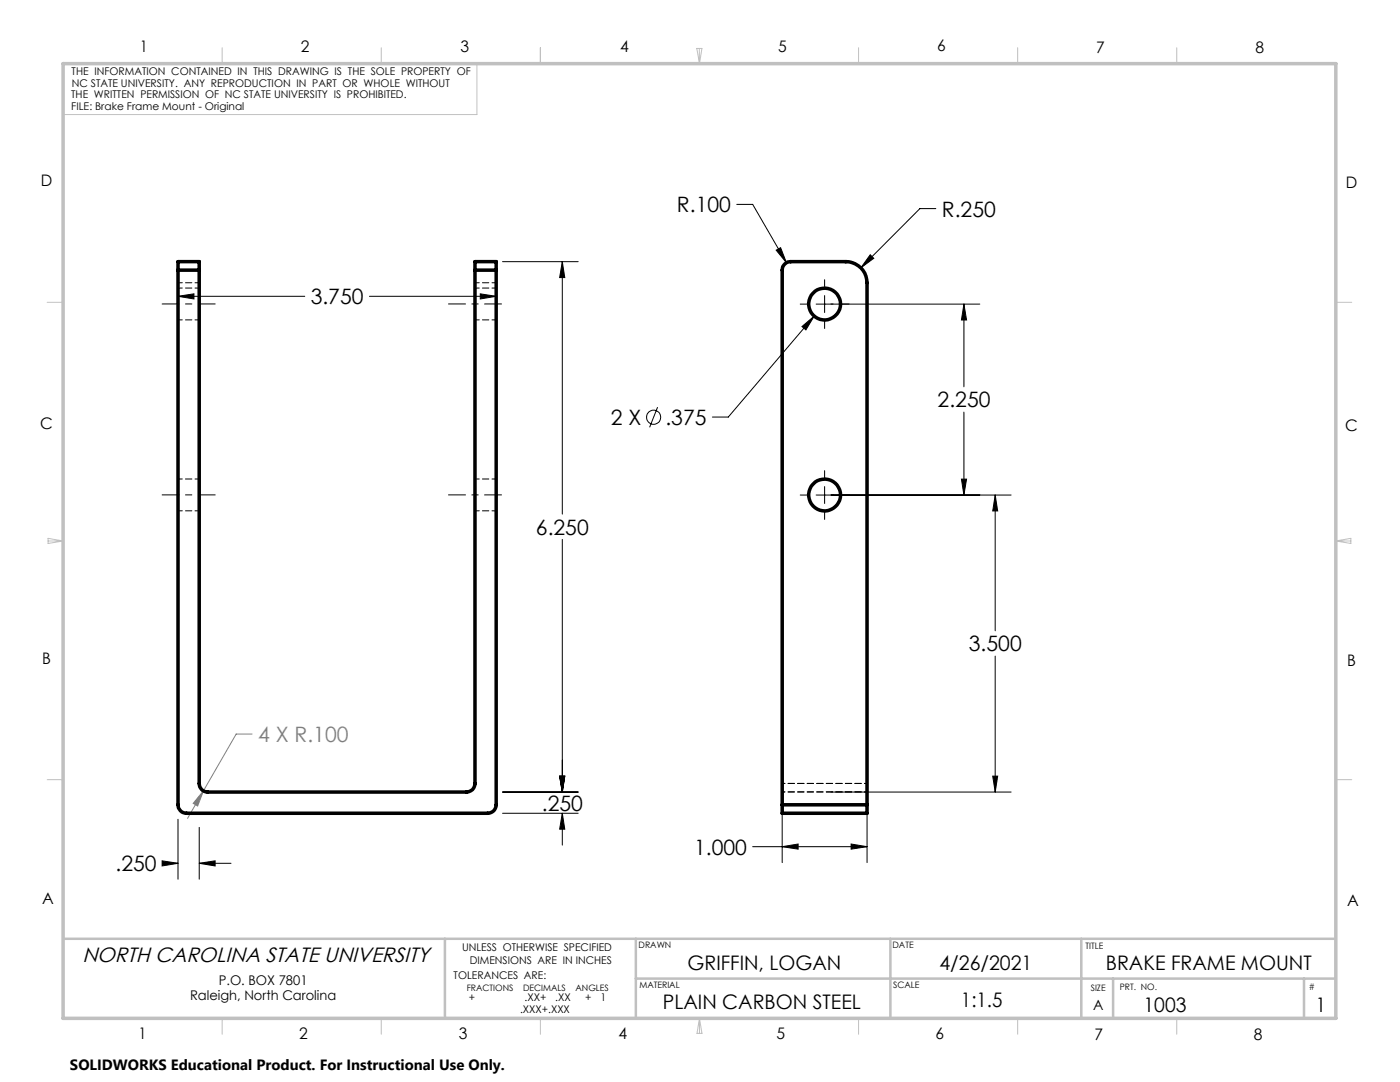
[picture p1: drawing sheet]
<svg xmlns="http://www.w3.org/2000/svg" width="279mm" height="216mm" viewBox="0 0 279 216" stroke-linecap="round" stroke-linejoin="round" font-family="sans-serif">
<g fill="none" stroke="#000" stroke-width=".2">
<path d="M35.5 59.1l3.2-.5v1.1zM35.5 56v10.4M35.5 59.1h25.3M73.7 59.1h25.3M95.8 58.6l3.2 .5-3.2 .6zM99 56v10.8M100.3 52.2h15.1M112.2 52.2l.5 3.2h-1zM112.2 52.2v50.4M147 40.8h3.2l6.8 11.6M154.9 49.9l.9-.5 1.2 3zM164.6 55.8v1.5"/>
<path d="M164.6 59v3.4M173.7 50.8l.7 .7-2.6 1.9zM186.8 41.6h-3.2l-11.8 11.8M159.7 60.7h1.5M160.1 65.2l2.4-2.1-1.7 2.7zM162.5 63.1l-17.2 20.1h-3.1M164.6 64.1v1.4M192.4 60.7l.5 3.2h-1zM192.4 60.7v16.5M195.5 60.7h-32.6M131.2 81.2l-1.6 4.1M159.7 98.8h1.5"/>
<path d="M164.6 93.9v1.5M164.6 97.1v3.4M191.9 95.6h1l-.5 3.2zM192.4 82.2v16.6M198.6 98.8l.5 3.2h-1zM198.6 98.8v27.1M201.8 98.8h-38.9M112.2 107.6v50.4M164.6 102.2v1.4M198.6 130.9v27.1M100.3 158h15.1M111.7 154.9h1l-.5 3.1z"/>
<path d="M156.1 159.3v12.8M165.8 158h36M173 159.3v12.8M198.1 154.9h1l-.5 3.1zM32.3 171.8l3.2 .5-3.2 .5zM32.4 172.3h3.1M35.5 163.5v11.9M39.8 172.3l3.1-.5v1zM39.8 165.1v10.3M39.8 172.3h6.3M100.3 162.3h15.1M112.2 162.3l.5 3.2h-1z"/>
<path d="M112.2 162.3v6.3M150.2 168.9h22.8M156.1 168.9l3.2-.5v1zM169.9 168.4l3.1 .5-3.1 .5z"/>
<circle cx="130.5" cy="83.3" r="1.41"/>
</g>
<path d="M40.6 157.8l-1.2 3-.8-.5zM40.6 157.8l-3.2 5.5M50.3 146.5h-3.2l-6.5 11.3" fill="none" stroke="#808080" stroke-width=".2"/>
<path d="M42.9 60.7h-10.5M100.1 60.7h-10.6M32.4 98.8h10.5M100.1 98.8h-10.6" fill="none" stroke="#000" stroke-width=".2" stroke-dasharray="15.2 1.3 1.3 1.3" stroke-dashoffset="11.9"/>
<g fill="none" stroke="#c0c0c0" stroke-width=".2">
<path d="M44.3 9.5v3.2M76.1 9.5v3.2M95.2 12.7v10.2h-82.6M107.8 9.5v3.2M139.1 9.7h1l-.5 3zM139.6 9.7v3M171.3 9.5v3.2M203.1 9.5v3.2M234.8 9.5v3.2M9.4 60.3h3.2M266.6 60.3h3.2M9.6 108h3"/>
<path d="M9.6 107.4l3 .6-3 .4zM266.6 108h3M266.6 108l3-.6v1zM9.4 155.6h3.2M266.6 155.6h3.2M44.3 203.2v3.2M76.1 203.2v3.2M107.8 203.2v3.2M139.6 203.2v3M139.6 203.2l.5 3h-1zM171.3 203.2v3.2M203.1 203.2v3.2"/>
<path d="M234.8 203.2v3.2"/>
</g>
<path d="M12.6 187.3h254M88.8 187.3v15.9M126.9 187.3v15.9M126.9 195.3h139.7M177.7 187.3v15.9M215.8 187.3v15.9M222.1 195.3v7.9M260.2 195.3v7.9" fill="none" stroke="#c0c0c0" stroke-width=".5"/>
<path d="M12.6 12.7h254v190.5h-254z" fill="none" stroke="#c0c0c0" stroke-width=".7"/>
<path d="M95.8 58.6l3.2 .5-3.2 .6zM35.5 59.1l3.2-.5v1.1zM111.7 154.9h1l-.5 3.1zM112.2 162.3l.5 3.2h-1zM32.3 171.8l3.2 .5-3.2 .5zM39.8 172.3l3.1-.5v1zM111.7 154.9h1l-.5 3.1zM112.2 52.2l.5 3.2h-1zM156.1 168.9l3.2-.5v1zM169.9 168.4l3.1 .5-3.1 .5zM173.7 50.8l-1.9 2.6 2.6-1.9zM154.9 49.9l2.1 2.5-1.2-3zM160.1 65.2l.7 .6 1.7-2.7zM192.4 60.7l.5 3.2h-1zM191.9 95.6h1l-.5 3.2zM198.6 98.8l.5 3.2h-1zM198.1 154.9h1l-.5 3.1z" fill="#000"/>
<path d="M40.6 157.8l-1.2 3-.8-.5z" fill="#808080"/>
<g fill="none" stroke="#000" stroke-width=".7">
<path d="M35.5 53.9v106.7a1.69 1.69 0 0 0 1.7 1.7h60.1a1.69 1.69 0 0 0 1.7-1.7v-106.7M35.5 53.9v-1.7h4.3v1.7M35.5 53.9h4.3M39.8 53.9v102.5a1.69 1.69 0 0 0 1.7 1.6h51.6a1.69 1.69 0 0 0 1.7-1.6v-102.5M94.8 53.9v-1.7h4.2v1.7M94.8 53.9h4.2M156.1 160.6v1.7h16.9v-1.7M156.1 160.6v-106.7a1.69 1.69 0 0 1 1.7-1.7h11a4.2 4.2 0 0 1 4.2 4.2v104.2M156.1 160.6h16.9"/>
<circle cx="164.6" cy="60.7" r="3.2"/>
<circle cx="164.6" cy="98.8" r="3.2"/>
</g>
<g fill="none" stroke="#000" stroke-width=".2" stroke-dasharray="1.3 .6">
<path d="M35.5 52.2h.1M39.8 52.2h.1M94.8 52.2h.1M99 52.2h.1M156.1 53.9h.1M157.8 52.2h.1M168.8 52.2h.1M173 56.4h.1M35.5 60.7v-3.2v6.3v-3.1M39.8 60.7v-3.2v6.3v-3.1M94.8 60.7v-3.2v6.3v-3.1M99 60.7v-3.2v6.3v-3.1"/>
<path d="M35.5 98.8v-3.2v6.3v-3.1M39.8 98.8v-3.2v6.3v-3.1M94.8 98.8v-3.2v6.3v-3.1M99 98.8v-3.2v6.3v-3.1M39.8 156.3h.1M41.5 158h.1M93.1 158h.1M94.8 156.3h.1M156.1 158h.1M173 158h.1M35.5 160.6h.1M35.5 160.6v-104.2"/>
<path d="M37.2 162.3h.1M97.3 162.3h.1M99 160.6v-104.2M99 160.6h.1M156.1 162.3h.1M173 162.3h.1M173 160.6v-104.2"/>
</g>
<g fill="none" stroke="#000" stroke-width=".2" stroke-dasharray="1.3 .6" stroke-dashoffset=".4">
<path d="M35.5 56.4h4.3M35.5 52.2v4.2M39.8 52.2h-4.3M39.8 56.4v-4.2M39.8 57.5h-4.3M94.8 56.4h4.2M94.8 52.2v4.2M99 52.2h-4.2M99 56.4v-4.2M99 57.5h-4.2M35.5 63.8h4.3M94.8 63.8h4.2"/>
<path d="M39.8 95.6h-4.3M99 95.6h-4.2M35.5 101.9h4.3M94.8 101.9h4.2"/>
</g>
<path d="M39.8 56.4v99.9M94.8 56.4v99.9M168.8 52.2a4.2 4.2 0 0 1 4.2 4.2M173 56.4v99.9M173 56.4a4.2 4.2 0 0 0-4.2-4.2M161.4 60.7a3.2 3.2 0 0 1 4.6-2.9 3.2 3.2 0 0 1 .5 5.4 3.2 3.2 0 0 1-5-2l-.1-.5M167.8 60.7a3.2 3.2 0 0 0-4.6-2.9 3.2 3.2 0 0 0-.5 5.4 3.2 3.2 0 0 0 5-2l.1-.5M161.4 98.8a3.2 3.2 0 0 1 4.6-2.9 3.2 3.2 0 0 1 .5 5.4 3.2 3.2 0 0 1-5-2l-.1-.5M167.8 98.8a3.2 3.2 0 0 0-4.6-2.9 3.2 3.2 0 0 0-.5 5.4 3.2 3.2 0 0 0 5-2l.1-.5" fill="none" stroke="#000" stroke-width=".2" stroke-dasharray="1.3 .6" stroke-dashoffset=".2"/>
<path d="M156.1 53.9a1.69 1.69 0 0 1 1.7-1.7M157.8 52.2a1.69 1.69 0 0 0-1.7 1.7M39.8 156.3a1.69 1.69 0 0 0 1.7 1.7M93.1 158a1.69 1.69 0 0 0 1.7-1.7M37.2 162.3a1.69 1.69 0 0 1-1.7-1.7M99 160.6a1.69 1.69 0 0 1-1.7 1.7" fill="none" stroke="#000" stroke-width=".2" stroke-dasharray="1.3 .6" stroke-dashoffset=".3"/>
<path d="M97.3 162.3h-60.1" fill="none" stroke="#000" stroke-width=".2" stroke-dasharray="1.3 .6" stroke-dashoffset=".1"/>
<path d="M93.1 158h-51.6" fill="none" stroke="#000" stroke-width=".2" stroke-dasharray="1.3 .6" stroke-dashoffset=".5"/>
<path d="M156.1 158h16.9M156.1 156.3h16.9M173 156.3h-16.9M173 158h-16.9M156.1 162.3h16.9M173 160.6h-16.9" fill="none" stroke="#000" stroke-width=".2" stroke-dasharray="1.3 .6" stroke-dashoffset=".7"/>
<path d="M156.1 156.3v1.7M156.1 158v-1.7M173 158v-1.7M173 156.3v1.7M156.1 160.6v1.7M173 162.3v-1.7" fill="none" stroke="#000" stroke-width=".2" stroke-dasharray="1.3 .6" stroke-dashoffset=".8"/>
<path d="M156.1 53.9v102.4M157.8 52.2h11M168.8 52.2h-11" fill="none" stroke="#000" stroke-width=".2" stroke-dasharray="1.3 .6" stroke-dashoffset="-.1"/>
<path d="M156.1 160.6v-106.7" fill="none" stroke="#000" stroke-width=".2" stroke-dasharray="1.3 .6" stroke-dashoffset=".6"/>
<g font-size="4.2">
<text x="135.1" y="42.4">R.100</text>
<text x="188" y="43.2">R.250</text>
<text x="62" y="60.7">3.750</text>
<text x="187.1" y="81.3">2.250</text>
<text x="121.9" y="84.8">2 X</text>
<text x="132.8" y="84.8">.375</text>
<text x="107" y="106.7">6.250</text>
<text x="193.4" y="130">3.500</text>
<text x="108.1" y="161.7">.250</text>
<text x="23.1" y="173.9">.250</text>
<text x="138.5" y="170.5">1.000</text>
</g>
<text font-size="4.2" fill="#808080" x="51.5" y="148.1">4 X R.100</text>
<text font-size="4.1" x="16.4" y="191.9">NORTH CAROLINA STATE UNIVERSITY</text>
<g font-size="4">
<text x="137.2" y="193.6">GRIFFIN, LOGAN</text>
<text x="187.5" y="193.6">4/26/2021</text>
<text x="220.7" y="193.5">BRAKE FRAME MOUNT</text>
<text x="132.3" y="201.4">PLAIN CARBON STEEL</text>
<text x="191.8" y="201">1:1.5</text>
<text x="228.2" y="201.8">1003</text>
<text x="262.6" y="202">1</text>
</g>
<g font-size="3.2">
<text x="27.9" y="10.4">1</text>
<text x="60" y="10.4">2</text>
<text x="91.9" y="10.4">3</text>
<text x="123.8" y="10.4">4</text>
<text x="155.3" y="10.4">5</text>
<text x="187" y="10.3">6</text>
<text x="218.8" y="10.5">7</text>
<text x="250.6" y="10.5">8</text>
<text x="8.1" y="37.1">D</text>
<text x="268.6" y="37.5">D</text>
<text x="8" y="85.7">C</text>
<text x="268.5" y="86.1">C</text>
<text x="8.4" y="132.5">B</text>
<text x="268.9" y="132.9">B</text>
<text x="8.4" y="180.3">A</text>
<text x="268.9" y="180.7">A</text>
<text x="27.6" y="207.4">1</text>
<text x="59.7" y="207.4">2</text>
<text x="91.6" y="207.4">3</text>
<text x="123.5" y="207.4">4</text>
<text x="155" y="207.4">5</text>
<text x="186.7" y="207.3">6</text>
<text x="218.4" y="207.5">7</text>
<text x="250.3" y="207.5">8</text>
</g>
<text font-size="3" x="14" y="213.5">SOLIDWORKS Educational Product. For Instructional Use Only.</text>
<text font-size="2.8" x="218.1" y="201.5">A</text>
<g font-size="2.7">
<text x="43.6" y="196.4">P.O. BOX 7801</text>
<text x="37.9" y="199.4">Raleigh, North Carolina</text>
</g>
<g font-size="2.1">
<text x="14.3" y="14.9">THE INFORMATION CONTAINED IN THIS DRAWING IS THE SOLE PROPERTY OF</text>
<text x="14.3" y="17.3">NC STATE UNIVERSITY. ANY REPRODUCTION IN PART OR WHOLE WITHOUT</text>
<text x="14.2" y="19.6">THE WRITTEN PERMISSION OF NC STATE UNIVERSITY IS PROHIBITED.</text>
<text x="14.2" y="21.9">FILE: Brake Frame Mount - Original</text>
<text x="92.2" y="189.7">UNLESS OTHERWISE SPECIFIED</text>
<text x="90.5" y="195.3">TOLERANCES ARE:</text>
<text x="93.8" y="192.4">DIMENSIONS ARE IN INCHES</text>
<text x="93.6" y="199.7">+</text>
<text x="103.8" y="202.2">.XXX+.XXX</text>
<text x="104.7" y="199.7">.XX+</text>
<text x="110.8" y="199.7">.XX</text>
<text x="116.8" y="199.7">+</text>
<text x="119.8" y="199.7">1</text>
</g>
<g font-size="1.8">
<text x="127.4" y="189.3">DRAWN</text>
<text x="178.1" y="189.1">DATE</text>
<text x="216.6" y="189.4">TITLE</text>
<text x="93.1" y="197.7">FRACTIONS</text>
<text x="104.4" y="197.7">DECIMALS</text>
<text x="114.9" y="197.7">ANGLES</text>
<text x="127.6" y="197.1">MATERIAL</text>
<text x="178.2" y="197.1">SCALE</text>
<text x="217.7" y="197.8">SIZE</text>
<text x="223.5" y="197.6">PRT. NO.</text>
<text x="261.2" y="197.5">#</text>
</g>
</svg>
